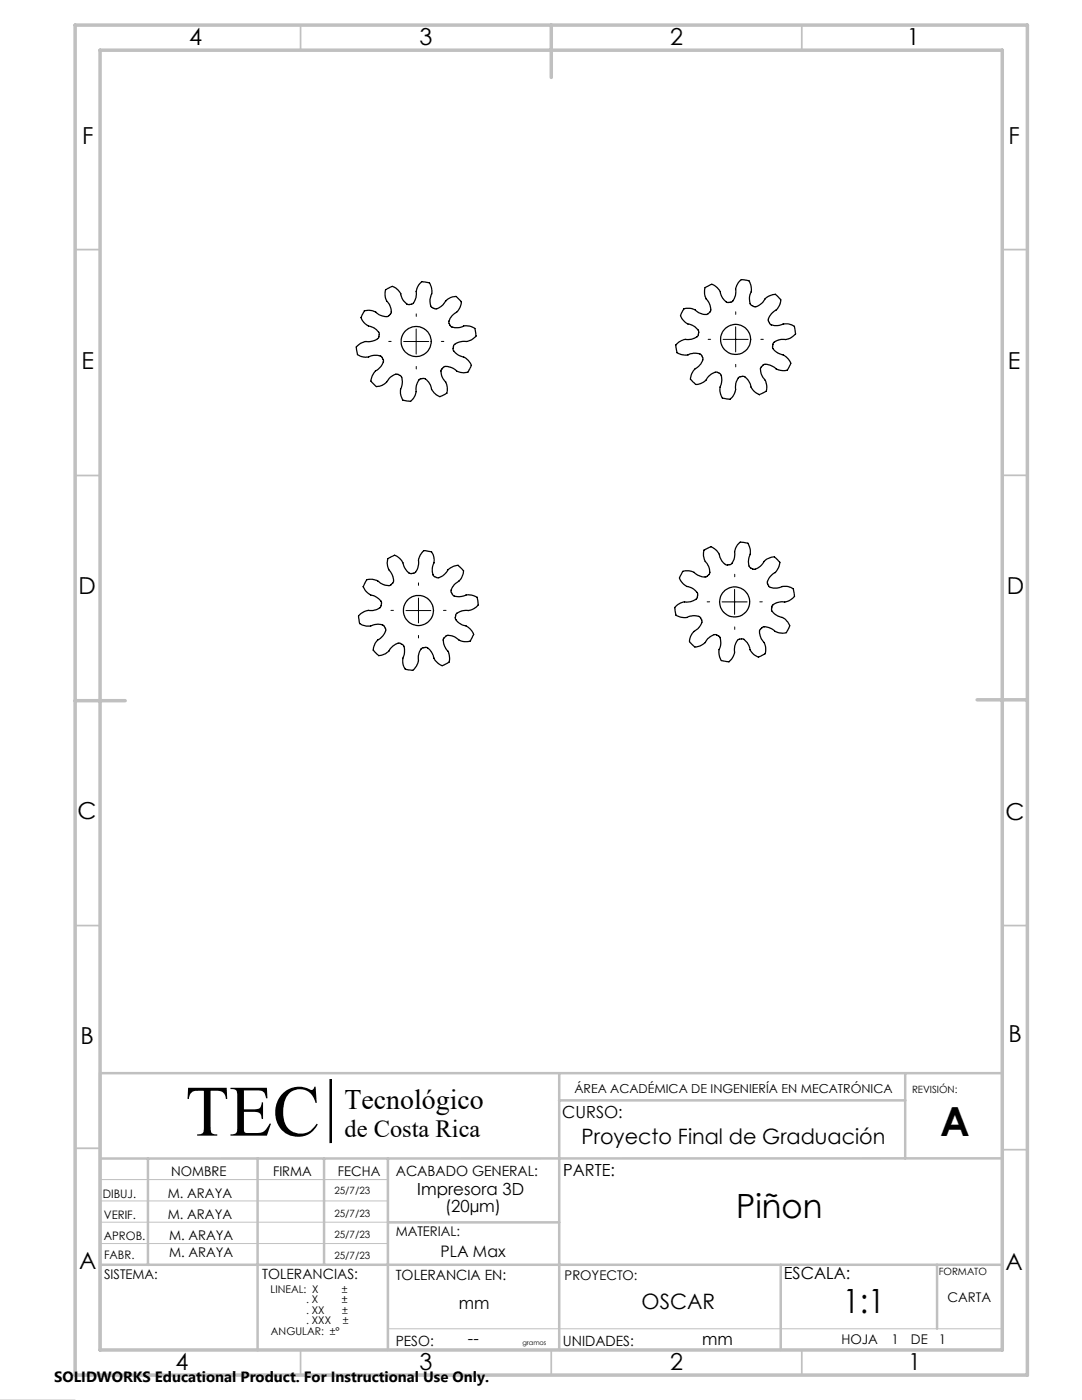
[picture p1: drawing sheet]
<svg xmlns="http://www.w3.org/2000/svg" width="216mm" height="279mm" viewBox="0 0 216 279" stroke-linecap="round" stroke-linejoin="round" font-family="sans-serif">
<g fill="none" stroke="#000" stroke-width=".25">
<path d="M72.7 62a3 3 0 0 1 3 .8l1.1 .4h.5l.7-.6 .1-.3a3.1 3.1 0 0 0-.9-2.2 2.52 2.52 0 0 1-.1-2.4l.3-.2a1.21 1.21 0 0 1 1.9 .2l.7 .9a2.34 2.34 0 0 0 1.6 2.2l.7-.1 .1-.2a3.5 3.5 0 0 0 .7-2.6l.5-1.1a1.24 1.24 0 0 1 1.7-.4 1.08 1.08 0 0 1 .8 1.1 3.6 3.6 0 0 1-.3 2.3l.2 1.3 .9 .5a2.72 2.72 0 0 0 2-1.5 2.35 2.35 0 0 1 2.2-.8l.3 .2a1.18 1.18 0 0 1 .4 1.8 4 4 0 0 1-1.6 1.7 1.42 1.42 0 0 0-.6 1.5l.5 .7a2.93 2.93 0 0 0 2.4-.1 3.1 3.1 0 0 1 2.3 .4l.2 1.6a3.2 3.2 0 0 1-2.9 1.1l-.8 .2-.7 .4-.2 .6 .1 .6a3.6 3.6 0 0 0 2.3 1.4l.8 .8a1.2 1.2 0 0 1 0 1.7 .56 .56 0 0 1-.8 .5 2.91 2.91 0 0 1-2.4-.9l-1.1-.4h-.5l-.7 .7a1.05 1.05 0 0 0 0 1.2l.3 .5a2.88 2.88 0 0 1 .7 3l-1 .5a1.29 1.29 0 0 1-1.5-.6l-.3-.5a3.7 3.7 0 0 0-1.5-2.3l-.5-.1-.6 .2a3.8 3.8 0 0 0-.7 2.7l-.5 1.1a1.24 1.24 0 0 1-1.7 .4 1.08 1.08 0 0 1-.8-1.1l-.1-1.2a2.23 2.23 0 0 0 0-2.6l-.6-.3h-.3a3.5 3.5 0 0 0-2.1 1.7 2.22 2.22 0 0 1-1.9 .6l-.3-.2a1.18 1.18 0 0 1-.4-1.8l.6-1a2.36 2.36 0 0 0 1.6-2.2l-.5-.7a3 3 0 0 0-2.5 .2 3 3 0 0 1-2.2-.5l-.2-1.2a.55 .55 0 0 1 .4-.7 3.1 3.1 0 0 1 2.4-.7l.9-.3 .7-.4 .2-.7-.1-.4a3.6 3.6 0 0 0-2.3-1.5 2.16 2.16 0 0 1-1.2-1.7zM136.5 61.6a2.89 2.89 0 0 1 2.9 .8l.9 .3 .8 .1 .5-.5 .2-.4a3.1 3.1 0 0 0-.9-2.2 2.52 2.52 0 0 1-.1-2.4l.4-.1a1.17 1.17 0 0 1 1.8 .1 3.6 3.6 0 0 1 1.1 2.1 1.38 1.38 0 0 0 1.2 1l.6-.1 .3-.2a3.5 3.5 0 0 0 .6-2.6 2.28 2.28 0 0 1 1.3-1.7h.4a1.22 1.22 0 0 1 1.4 1.3v1.1a2.37 2.37 0 0 0 0 2.7l.9 .3a3.6 3.6 0 0 0 2.1-1.8l1-.5a1.21 1.21 0 0 1 1.6 .6 1.18 1.18 0 0 1-.1 1.7l-.3 .5a3.4 3.4 0 0 0-1.8 2.2l.5 .9a3.9 3.9 0 0 0 2.8-.2l1.1 .2a1.18 1.18 0 0 1 1 1.5v.3a2.99 2.99 0 0 1-2.8 1.1 2.05 2.05 0 0 0-1.7 .9v.9a3.7 3.7 0 0 0 2.3 1.5l.5 .3a1.26 1.26 0 0 1 .5 1.9l-.2 .3a1.24 1.24 0 0 1-1.6 .4l-1-.5a2.27 2.27 0 0 0-2.4-.6l-.5 .6a2.74 2.74 0 0 0 .8 2.4 2.83 2.83 0 0 1 .3 2.3l-1 .5a.51 .51 0 0 1-.9-.1 3 3 0 0 1-1.4-2.1l-.3-.5a1.1 1.1 0 0 0-1.1-.8l-.5 .1-.3 .2a3.8 3.8 0 0 0-.7 2.6l-.4 1.1a1.24 1.24 0 0 1-1.8 .4 1.08 1.08 0 0 1-.8-1.1v-1.1a2.27 2.27 0 0 0-.1-2.8l-.5-.2h-.3a3.9 3.9 0 0 0-2.1 1.7 2.22 2.22 0 0 1-2 .6l-.3-.3a1.18 1.18 0 0 1-.4-1.8l.7-.9a2.36 2.36 0 0 0 1.5-2.2l-.5-.7a3.5 3.5 0 0 0-2.7 .2l-1.1-.2a1.29 1.29 0 0 1-1-1.5 .56 .56 0 0 1 .4-.8 3.1 3.1 0 0 1 2.4-.7l.9-.2 .6-.4 .2-.7-.1-.5a3.7 3.7 0 0 0-2.3-1.4 2.15 2.15 0 0 1-1.1-1.7zM73.2 115.7a3.2 3.2 0 0 1 2.9 .8l.9 .3 .7 .1 .8-.8a3.5 3.5 0 0 0-1-2.6l-.2-1.1a1.22 1.22 0 0 1 1.1-1.4 1.08 1.08 0 0 1 1.3 .4 4.3 4.3 0 0 1 1.1 2.1 1.26 1.26 0 0 0 1.4 .9l.7-.2a3.9 3.9 0 0 0 .6-2.7l.5-1a1.04 1.04 0 0 1 1.5-.5l.4 .1a2.28 2.28 0 0 1 .7 2.2 2.41 2.41 0 0 0 0 2.7l.9 .3a4 4 0 0 0 2.1-1.7l1-.6a1.27 1.27 0 0 1 1.7 .6 1.34 1.34 0 0 1-.2 1.7l-.3 .4a3.4 3.4 0 0 0-1.8 2.3l.4 .8a3.2 3.2 0 0 0 2.9-.1l1.1 .2a1.21 1.21 0 0 1 1 1.4 1.26 1.26 0 0 1-1.1 1.3l-.5 .2a3.5 3.5 0 0 0-2.8 .8l-.2 .6 .1 .4a3.4 3.4 0 0 0 2.3 1.5 2.3 2.3 0 0 1 1.2 1.7l-.1 .3a1.17 1.17 0 0 1-1.6 1 3.7 3.7 0 0 1-2.1-1.1 1.29 1.29 0 0 0-1.7 0l-.5 .7a3.7 3.7 0 0 0 1.1 2.5l.1 .5a1.27 1.27 0 0 1-.7 1.8l-.3 .2a1.27 1.27 0 0 1-1.5-.7l-.6-.9a2.3 2.3 0 0 0-1.5-1.9l-.8 .2a2.59 2.59 0 0 0-.7 2.4 3 3 0 0 1-1.1 2l-.4-.1a1.35 1.35 0 0 1-1.6-1.5v-.6a3.5 3.5 0 0 0 .1-2.8l-.7-.4h-.4a3.8 3.8 0 0 0-2 1.7l-1 .6a1.27 1.27 0 0 1-1.7-.7 1.34 1.34 0 0 1 .2-1.6l.3-.5a3.5 3.5 0 0 0 1.8-2.2l-.3-.7-.3-.2a3.3 3.3 0 0 0-2.7 .2 2.48 2.48 0 0 1-2-.7l-.1-.4a1.19 1.19 0 0 1 .8-1.7l1.1-.4a2.22 2.22 0 0 0 2.5-.9l.1-.6a2.58 2.58 0 0 0-2.1-1.6 3.2 3.2 0 0 1-1.5-1.6zM140.5 109.8l1-.5a1.29 1.29 0 0 1 1.5 .6l.4 .4a3.4 3.4 0 0 0 1.5 2.4l.9-.1a2.66 2.66 0 0 0 .8-2.5 2.51 2.51 0 0 1 1.3-1.9h.4a1.19 1.19 0 0 1 1.3 1.3l.1 1.1a2.23 2.23 0 0 0 .1 2.7l.4 .3h.4a3.5 3.5 0 0 0 2.1-1.8l1-.5a1.21 1.21 0 0 1 1.6 .6 .52 .52 0 0 1 .2 .9 3.2 3.2 0 0 1-1.5 2l-.5 .5-.4 .8v.4l.6 .7a4 4 0 0 0 2.7-.2l1.1 .2a1.23 1.23 0 0 1 1 1.4 .55 .55 0 0 1-.3 .8 2.91 2.91 0 0 1-2.5 .7l-.9 .3-.7 .4-.1 .7v.4a3.9 3.9 0 0 0 2.4 1.5 2.16 2.16 0 0 1 1.1 1.7l-.1 .3a1.24 1.24 0 0 1-1.6 .9l-1.1-.3a2.21 2.21 0 0 0-2.6-.8l-.5 .8a3.9 3.9 0 0 0 1 2.5 2.45 2.45 0 0 1-.1 2.1l-.3 .1a1.23 1.23 0 0 1-1.8-.1l-.8-1a2.34 2.34 0 0 0-1.6-2.1l-.5 .1-.3 .2a3.4 3.4 0 0 0-.7 2.6l-.5 1a1.24 1.24 0 0 1-1.7 .5 1.08 1.08 0 0 1-.8-1.1v-1.2a2.41 2.41 0 0 0-.1-2.7l-.8-.3a4 4 0 0 0-2.1 1.8 2.32 2.32 0 0 1-2 .6l-.3-.3a1.18 1.18 0 0 1-.4-1.8 4.6 4.6 0 0 1 1.7-1.7l.4-.7 .2-.5-.4-.8a2.82 2.82 0 0 0-2.6 0 3.3 3.3 0 0 1-2.2-.4l-.3-1.6a3.1 3.1 0 0 1 2.9-1.1l.9-.2 .6-.4 .2-.9-.1-.3a3.5 3.5 0 0 0-2.3-1.4 2.3 2.3 0 0 1-1.2-1.7l.2-.4a1.18 1.18 0 0 1 1.6-.9l1.1 .3a2.32 2.32 0 0 0 2.5 .8l.6-.5a2.74 2.74 0 0 0-.9-2.5 2.9 2.9 0 0 1-.2-2.2z"/>
<circle cx="83" cy="68.2" r="3"/>
<circle cx="146.8" cy="67.8" r="3"/>
<circle cx="83.5" cy="121.8" r="3"/>
<circle cx="146.6" cy="120.1" r="2.99"/>
</g>
<path d="M80.5 68.2h5M83 65.7v5M144.3 67.7h5M146.8 65.2v5M83.5 119.3v5M146.6 117.6v5M81 121.8h5M144.1 120.1h5M65.8 215.4v12.6" fill="none" stroke="#000" stroke-width=".2"/>
<path d="M65.8 215.4h.3v12.6h-.3z" fill="none" stroke="#808080" stroke-width=".2"/>
<path d="M20 214.2h180v55.2h-180M20 239.7h57.4M20 235.4h57.4M20 243.9h57.4M20 248.2h57.4M0 279.4h15M77.4 265.2h122.6" fill="none" stroke="#c0c0c0" stroke-width=".2"/>
<g fill="none" stroke="#c0c0c0" stroke-width=".35">
<path d="M60 5v5M160 5v5M15 49.8h5M200 49.8h5M15 94.9h5M200 94.9h5M15 184.7h5M200 184.7h5M15 229.2h5M200 229.4h5M60 269.4v5M110 269.4v5"/>
<path d="M160 269.4v5"/>
</g>
<g fill="none" stroke="#c0c0c0" stroke-width=".5">
<path d="M111.5 219.6h69.1M111.6 214.2v55.2M180.6 214.2v17M200 214.2h-180v55.2M29.5 231.2v21.2M51.4 231.2v38.3M64.7 231.2v21.2M77.4 231.2v38.2M200 231.2h-180M20 252.4h180M77.4 243.9h34.2M155.8 252.4v17"/>
<path d="M187 252.4v12.8"/>
</g>
<path d="M15 5h190v269.4h-190zM20 10h180v259.4h-180zM110 5v10.5M15 139.8h10M195 139.7h10" fill="none" stroke="#c0c0c0" stroke-width=".7"/>
<path d="M66 215.4v12.6" fill="none" stroke="#000" stroke-width=".39"/>
<g fill="none" stroke="#000" stroke-width=".2" stroke-dasharray="15.2 1.3 1.3 1.3">
<path d="M78.1 68.1h-.5M83.1 63.1v-.5M83.1 73.1v.5M88.1 68.1h.5M141.8 67.7h-.5M146.8 62.7v-.5M146.8 72.7v.5M151.8 67.7h.5M83.5 116.8v-.5M146.6 115.1v-.5M78.5 121.8h-.5M83.5 126.8v.5"/>
<path d="M88.5 121.8h.5M141.6 120.1h-.5M146.6 125.1v.5M151.6 120.1h.5"/>
</g>
<text font-size="14.4" x="37" y="226.6">TEC</text>
<text font-size="8" x="187.6" y="226.7">A</text>
<g font-size="6.7">
<text x="146.9" y="243.2">Piñon</text>
<text x="168.1" y="262.1">1:1</text>
</g>
<text font-size="5.6" x="68.8" y="221.3">Tecnológico</text>
<text font-size="4.9" x="68.8" y="226.9">de Costa Rica</text>
<g font-size="4.7">
<text x="37.7" y="9">4</text>
<text x="83.7" y="9">3</text>
<text x="133.7" y="9">2</text>
<text x="180.9" y="9">1</text>
<text x="16.4" y="28.7">F</text>
<text x="201.3" y="28.7">F</text>
<text x="16.3" y="73.6">E</text>
<text x="201.1" y="73.6">E</text>
<text x="15.7" y="118.5">D</text>
<text x="200.9" y="118.5">D</text>
<text x="15.5" y="163.4">C</text>
<text x="200.6" y="163.7">C</text>
<text x="16" y="208.3">B</text>
<text x="201.2" y="208">B</text>
<text x="15.8" y="253.2">A</text>
<text x="200.7" y="253.4">A</text>
<text x="35" y="273.4">4</text>
<text x="83.7" y="273.4">3</text>
<text x="133.7" y="273.4">2</text>
<text x="181.2" y="273.4">1</text>
</g>
<g font-size="4.2">
<text x="116" y="228.3">Proyecto Final de Graduación</text>
<text x="128" y="261.3">OSCAR</text>
</g>
<g font-size="3.3">
<text x="112.2" y="223">CURSO:</text>
<text x="83.3" y="238.4">Impresora 3D</text>
<text x="112.4" y="234.6">PARTE:</text>
<text x="88.8" y="241.9">(20µm)</text>
<text x="156.4" y="255.3">ESCALA:</text>
<text x="91.6" y="261.3">mm</text>
<text x="93.4" y="268.2">--</text>
<text x="140.1" y="268.5">mm</text>
</g>
<text font-size="3.2" x="87.9" y="250.9">PLA Max</text>
<text font-size="3" x="10.8" y="275.7">SOLIDWORKS Educational Product. For Instructional Use Only.</text>
<g font-size="2.8">
<text x="79" y="234.7">ACABADO GENERAL:</text>
<text x="52.3" y="255.3">TOLERANCIAS:</text>
<text x="79" y="255.4">TOLERANCIA EN:</text>
<text x="79" y="268.5">PESO:</text>
<text x="112.3" y="268.5">UNIDADES:</text>
</g>
<g font-size="2.7">
<text x="33.5" y="239.1">M. ARAYA</text>
<text x="34.1" y="234.6">NOMBRE</text>
<text x="54.5" y="234.6">FIRMA</text>
<text x="67.4" y="234.6">FECHA</text>
<text x="33.5" y="243.2">M. ARAYA</text>
<text x="33.7" y="251">M. ARAYA</text>
<text x="33.7" y="247.5">M. ARAYA</text>
<text x="79" y="246.8">MATERIAL:</text>
<text x="20.8" y="255.2">SISTEMA:</text>
<text x="112.7" y="255.4">PROYECTO:</text>
<text x="189.1" y="259.9">CARTA</text>
<text x="167.9" y="268.2">HOJA</text>
<text x="177.9" y="268.3">1</text>
<text x="181.8" y="268.2">DE</text>
<text x="187.4" y="268.3">1</text>
</g>
<text font-size="2.5" x="114.6" y="218.1">ÁREA ACADÉMICA DE INGENIERÍA EN MECATRÓNICA</text>
<g font-size="2.3">
<text x="20.5" y="239.1">DIBUJ.</text>
<text x="20.7" y="243.4">VERIF.</text>
<text x="20.7" y="247.4">APROB.</text>
<text x="20.8" y="251.2">FABR.</text>
</g>
<g font-size="2.1">
<text x="54" y="258">LINEAL: X</text>
<text x="68.2" y="258">±</text>
<text x="61.1" y="262.2">. XX</text>
<text x="61.1" y="260.1">. X</text>
<text x="68.2" y="260.1">±</text>
<text x="68.3" y="262.2">±</text>
<text x="54.1" y="266.4">ANGULAR: ±°</text>
<text x="61.1" y="264.3">. XXX</text>
<text x="68.4" y="264.3">±</text>
</g>
<g font-size="2">
<text x="182" y="218.1">REVISIÓN:</text>
<text x="66.7" y="238.4">25/7/23</text>
<text x="66.7" y="242.8">25/7/23</text>
<text x="66.7" y="247.1">25/7/23</text>
<text x="66.7" y="251.2">25/7/23</text>
<text x="187.3" y="254.4">FORMATO</text>
</g>
<text font-size="1.3" x="104.2" y="268.5">gramos</text>
</svg>
